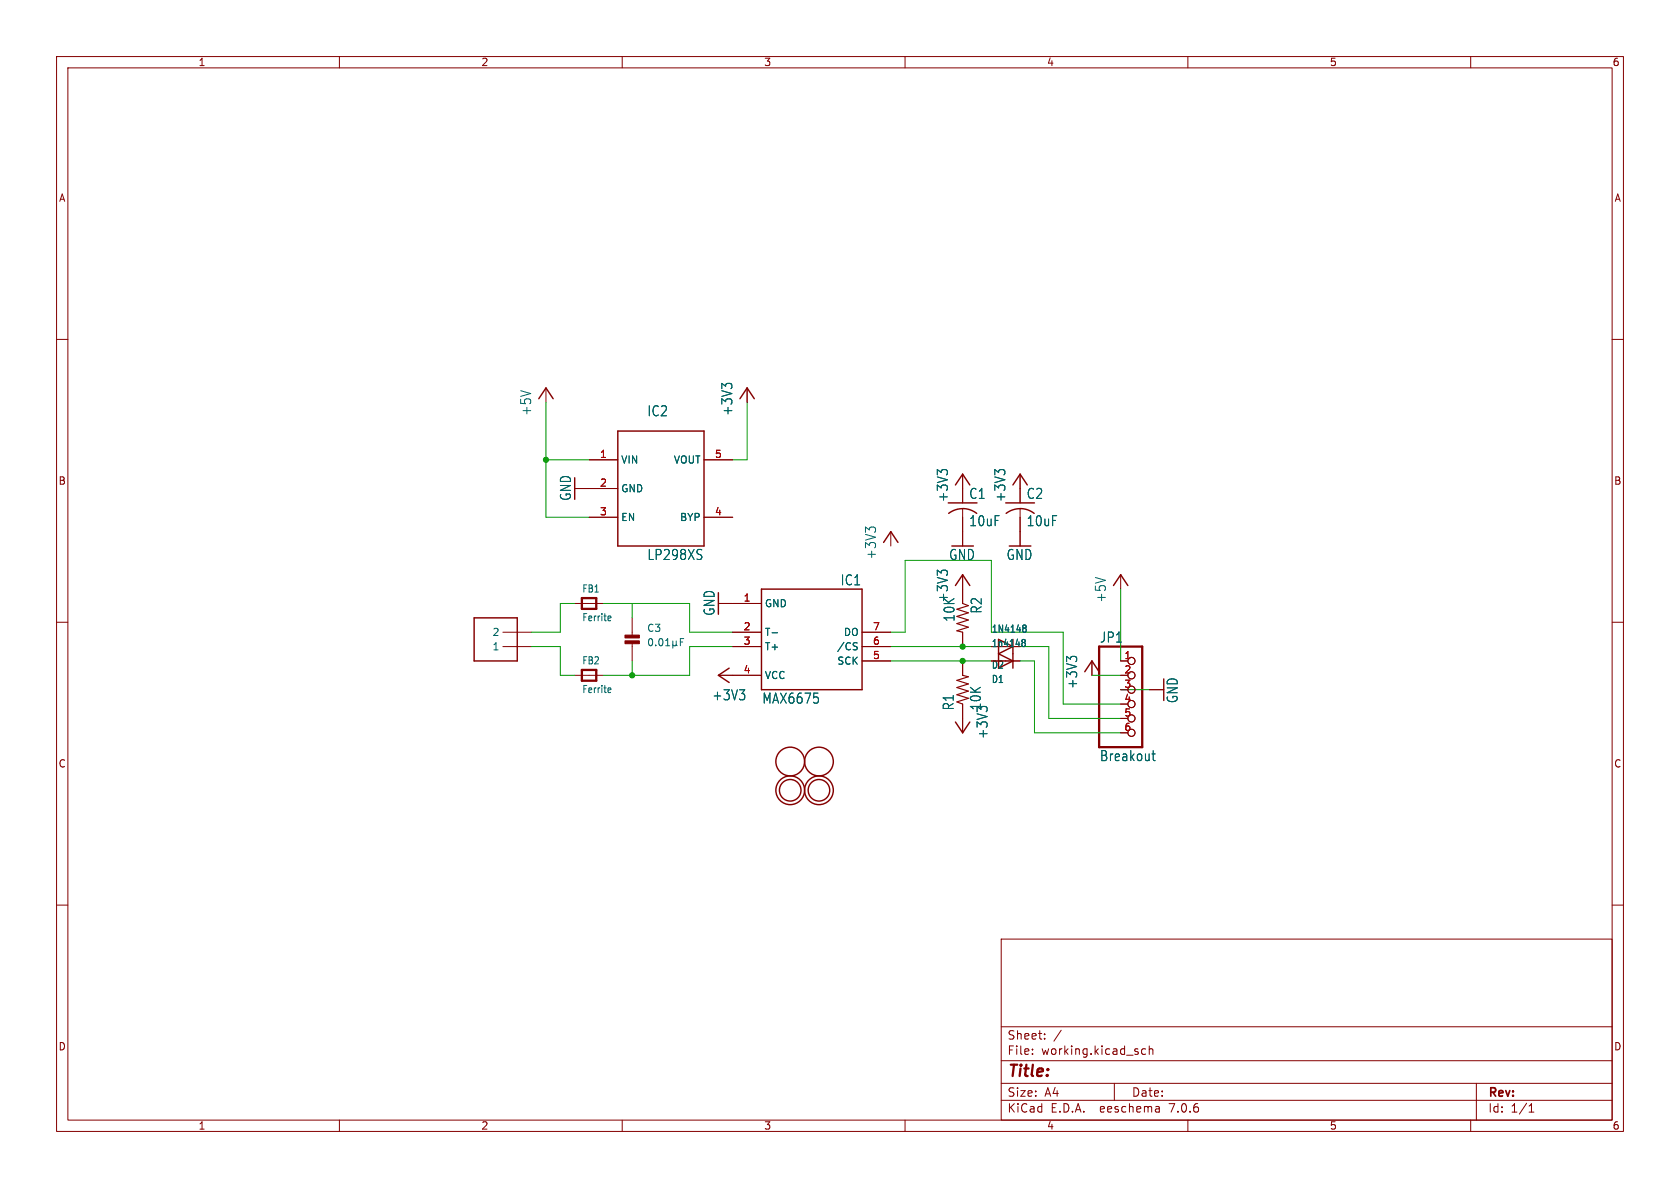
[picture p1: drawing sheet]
<svg xmlns="http://www.w3.org/2000/svg" width="297mm" height="210mm" viewBox="0 0 297 210" stroke-linecap="round" stroke-linejoin="round" font-family="sans-serif">
<g fill="none" stroke="#840000" stroke-width=".18">
<path d="M10 10h277v190h-277zM12 12h273v186h-273zM60 10v2M110 10v2M160 10v2M210 10v2M260 10v2M10 60h2M285 60h2M96.5 68.6v2.5M132.1 68.6v2.5M101.6 86.4h7.6"/>
<path d="M104.1 81.3h5.1M104.1 91.4h5.1M124.5 81.3h5M124.5 91.4h5M157.5 94v2.5M170.2 83.8v5.1M170.2 89.9v6.6M180.3 83.8v5.1M180.3 89.9v6.6M10 110h2M88.9 114.3h5.1M88.9 111.8h5.1"/>
<path d="M101.6 119.4h5.1M101.6 106.7h5.1M111.8 109.2v3.3M111.8 113.5v3.3M127 119.4h7.6M127 106.7h7.6M129.5 114.3h5.1M129.5 111.8h5.1M152.4 114.3h5.1M152.4 111.8h5.1M152.4 116.8h5.1M170.2 101.6v5.1"/>
<path d="M170.2 111.8v2.5M170.2 116.8v2.6M175.3 116.8h5M193 116.8v2.6M198.1 116.8h1.3M198.1 101.6v2.5M285 110h2M170.2 124.5v5M198.1 121.9h1.3M198.1 127h1.3M198.1 129.5h1.3M203.2 121.9h2.5"/>
<path d="M10 160h2M285 160h2M177 166h108v32h-108zM60 198v2M110 198v2M160 198v2M177 194.5h108M177 191.5h108M177 187.5h108M177 181.5h108M182.5 186.3v.1M182.5 185.5v.1"/>
<path d="M184.7 183.6v.1M184.7 182.8v.1M187.6 182.1l-1.3 2M197 191.5v3M202.5 185.5l-.4-.1-.3 .3v.4l.2 .2h.5M203.2 185.5l.2-.1 .3 .1 .1 .9M203.2 184.9v1.5M204.9 195.7l.1 .9M205 196.5l-.2 .1M205 196h-.2M210 198v2M260 198v2"/>
<path d="M261 191.5v6.5M270.3 196.6h.9M270.3 195.5l.4-.4v1.5"/>
<circle cx="200" cy="119.4" r=".63"/>
<circle cx="200" cy="116.8" r=".63"/>
<circle cx="200" cy="121.9" r=".63"/>
<circle cx="200" cy="124.5" r=".63"/>
<circle cx="200" cy="127" r=".63"/>
<circle cx="200" cy="129.5" r=".63"/>
</g>
<g fill="none" stroke="#840000" stroke-width=".25">
<path d="M95.2 70.5l1.3-1.9 1.3 1.9M109.2 76.2h15.3v20.3h-15.3zM130.8 70.5l1.3-1.9 1.2 1.9M156.2 95.9l1.3-1.9 1.2 1.9M167.6 88.9h5.1M167.7 90.8a4.1 4.1 0 0 1 5 0M168.9 85.7l1.3-1.9 1.2 1.9M177.8 88.9h5.1M177.9 90.8a4.1 4.1 0 0 1 4.9 0M179.1 85.7l1.2-1.9 1.3 1.9M83.8 109.2h7.6v7.6h-7.6zM128.9 118.1l-1.9 1.3 1.9 1.3"/>
<path d="M134.6 104.1h17.8v17.8h-17.8zM168.9 103.5l1.3-1.9 1.2 1.9M176.5 113v5.1l2.6-1.3-2.6-1.2 2.6-1.3v3.8M191.8 118.7l1.2-1.9 1.3 1.9M196.8 103.5l1.3-1.9 1.3 1.9M168.9 127.6l1.3 1.9 1.2-1.9"/>
<circle cx="139.7" cy="134.6" r="2.54"/>
<circle cx="139.7" cy="139.7" r="2.54"/>
<circle cx="139.7" cy="139.7" r="1.9"/>
<circle cx="144.8" cy="139.7" r="2.54"/>
<circle cx="144.8" cy="134.6" r="2.54"/>
<circle cx="144.8" cy="139.7" r="1.9"/>
</g>
<g fill="none" stroke="#006464" stroke-width=".18">
<path d="M128.3 68.3l-.7-.5v.9M128.5 67.8h.7M123.9 97.1l.2 .1M124 98.2v.5M153.7 93.7l-.7-.5v.9M153.9 93.2h.7M166.4 83.5l-.7-.5v.9M166.6 83.1h.7M176.5 83.5l-.6-.5v.9M176.7 83.1h.8M107.6 108.9l.4 .1v.2l-.5 .1M108 109.7h-.4"/>
<path d="M114.8 113l.2-.1a.68 .68 0 0 1 .4 .6 .68 .68 0 0 1-.4 .7l-.2-.2-.1-.3zM115.9 114v.2M116.6 113l.2-.1a.68 .68 0 0 1 .4 .6 .68 .68 0 0 1-.4 .7l-.2-.2-.1-.3zM117.7 114.2h.7M117.7 113.2l.3-.3v1.3M118.9 114l.2 .2h.3l.2-.2M118.9 113.3v1.3M119.6 114l.1 .2M119.6 113.3v.7M120.3 113.5h.4M120.9 112.9h-.6v1.3M136.5 111.9h1"/>
<path d="M151.1 113.6l.4 .1M151.3 114.3l.2 .2-.2 .4M166.4 101.3l-.7-.5v.9M166.6 100.9h.7M180.8 113.5l.1 .1M180.8 113.1l.3-.1 .1 .2 .1 .1-.2 .3M180.9 113.6h.2M180.9 113.6h-.1M181 110.5l.3 .1 .1 .1-.2 .3M181 111h.2M181.1 113.6l.2 .2-.1 .4-.1 .1-.3-.1M181.2 111l.2 .2v.3l-.1 .2-.3 .1"/>
<path d="M189.2 116.5l-.6-.5v1M189.4 116.1h.8M107.6 121.6l.4 .1v.2l-.5 .1M108 122.4h-.4M130.7 121.9h1l-.5 .7M131.6 122.8v.7M203.7 133.3h.5M203.9 132.7v1.5v.2l.3 .1"/>
</g>
<path d="M102.9 105.7h2.5v1.9h-2.5zM102.9 118.4h2.5v1.9h-2.5zM194.3 114.3h7.6v17.8h-7.6z" fill="none" stroke="#840000" stroke-width=".41"/>
<path d="M170.2 119.4l1 .2-2 .7 2 .6-2 .6 2 .7-2 .6 2 .6-2 .7 1 .4M170.2 106.7l1 .4-2 .6 2 .6-2 .7 2 .6-2 .6 2 .7-2 .6 1 .3" fill="none" stroke="#840000" stroke-width=".2"/>
<g fill="#840000" stroke="#840000" stroke-width=".18">
<path d="M110.5 113.3h2.5v.5h-2.5z"/>
<path d="M110.5 112.3h2.5v.5h-2.5z"/>
</g>
<g fill="none" stroke="#009600" stroke-width=".18">
<path d="M96.5 71.1v20.3h7.6M132.1 71.1v10.2h-2.6M96.5 81.3h7.6M94 114.3h5.1v5.1h2.5M101.6 106.7h-2.5v5.1h-5.1M106.7 106.7h15.2v5.1h7.6M111.8 106.7v2.5M111.8 116.8v2.6M129.5 114.3h-7.6v5.1h-15.2M157.5 114.3h17.8M157.5 111.8h2.5v-12.7h15.3v12.7h12.7v12.7h10.1M157.5 116.8h17.8"/>
<path d="M180.3 114.3h5.1v12.7h12.7M180.3 116.8h2.6v12.7h15.2M193 119.4h5.1M198.1 104.1v12.7M198.1 121.9h5.1"/>
</g>
<g fill="#009600" stroke="#009600" stroke-width=".18">
<circle cx="96.5" cy="81.3" r=".46"/>
<circle cx="111.8" cy="119.4" r=".46"/>
<circle cx="170.2" cy="114.3" r=".46"/>
<circle cx="170.2" cy="116.8" r=".46"/>
</g>
<text font-size="2.8" fill="#840000" x="178" y="190.9">Title:</text>
<g font-size="2.5" fill="#006464">
<text x="94.1" y="73.6" transform="rotate(-90 94.1 73.6)">+5V</text>
<text x="114.4" y="73.8">IC2</text>
<text x="129.7" y="73.6" transform="rotate(-90 129.7 73.6)">+3V3</text>
<text x="101.2" y="88.6" transform="rotate(-90 101.2 88.6)">GND</text>
<text x="167.8" y="88.8" transform="rotate(-90 167.8 88.8)">+3V3</text>
<text x="171.3" y="88.4">C1</text>
<text x="177.9" y="88.8" transform="rotate(-90 177.9 88.8)">+3V3</text>
<text x="181.4" y="88.4">C2</text>
<text x="171.3" y="93.2">10uF</text>
<text x="181.4" y="93.2">10uF</text>
<text x="114.4" y="99.2">LP298XS</text>
<text x="155.1" y="99" transform="rotate(-90 155.1 99)">+3V3</text>
<text x="167.7" y="99.2">GND</text>
<text x="177.9" y="99.2">GND</text>
<text x="148.5" y="103.7">IC1</text>
<text x="167.8" y="106.6" transform="rotate(-90 167.8 106.6)">+3V3</text>
<text x="195.7" y="106.6" transform="rotate(-90 195.7 106.6)">+5V</text>
<text x="126.6" y="109" transform="rotate(-90 126.6 109)">GND</text>
<text x="169" y="110" transform="rotate(-90 169 110)">10K</text>
<text x="173.8" y="108.6" transform="rotate(-90 173.8 108.6)">R2</text>
<text x="194.4" y="113.8">JP1</text>
<text x="125.8" y="124">+3V3</text>
<text x="134.7" y="124.6">MAX6675</text>
<text x="168.8" y="125.7" transform="rotate(-90 168.8 125.7)">R1</text>
<text x="173.6" y="125.7" transform="rotate(-90 173.6 125.7)">10K</text>
<text x="190.6" y="121.9" transform="rotate(-90 190.6 121.9)">+3V3</text>
<text x="208.4" y="124.4" transform="rotate(-90 208.4 124.4)">GND</text>
<text x="174.8" y="130.7" transform="rotate(-90 174.8 130.7)">+3V3</text>
<text x="194.4" y="134.8">Breakout</text>
</g>
<g font-size="2.1" fill="#840000">
<text x="178" y="184">Sheet:</text>
<text x="178" y="186.7">File:</text>
<text x="184.1" y="186.7">working.kicad_sch</text>
<text x="178" y="196.9">KiCad</text>
<text x="178" y="194.1">Size:</text>
<text x="184.7" y="194.1">A4</text>
<text x="185.7" y="196.9">E.D.A.</text>
<text x="194.6" y="196.9">eeschema</text>
<text x="200" y="194.1">Date:</text>
<text x="207" y="196.9">7.0.6</text>
<text x="263" y="194.3">Rev:</text>
<text x="263" y="196.9">Id:</text>
<text x="267.1" y="196.9">1/1</text>
</g>
<g font-size="1.8" fill="#840000">
<text x="35" y="11.9">1</text>
<text x="85" y="11.9">2</text>
<text x="135" y="11.9">3</text>
<text x="185" y="11.9">4</text>
<text x="235" y="11.9">5</text>
<text x="285" y="11.9">6</text>
<text x="10.3" y="35.9">A</text>
<text x="285.3" y="35.9">A</text>
<text x="10.3" y="85.9">B</text>
<text x="285.3" y="85.9">B</text>
<text x="10.3" y="135.9">C</text>
<text x="285.3" y="135.9">C</text>
<text x="10.3" y="185.9">D</text>
<text x="285.3" y="185.9">D</text>
<text x="35" y="199.9">1</text>
<text x="85" y="199.9">2</text>
<text x="135" y="199.9">3</text>
<text x="185" y="199.9">4</text>
<text x="235" y="199.9">5</text>
<text x="285" y="199.9">6</text>
</g>
<g font-size="1.8" fill="#a90000">
<text x="106" y="81">1</text>
<text x="126.3" y="81">5</text>
<text x="106" y="86.1">2</text>
<text x="106" y="91.2">3</text>
<text x="126.3" y="91.2">4</text>
<text x="131.4" y="106.4">1</text>
<text x="131.4" y="111.5">2</text>
<text x="154.2" y="111.5">7</text>
<text x="131.4" y="114">3</text>
<text x="131.4" y="119.1">4</text>
<text x="154.2" y="116.6">5</text>
<text x="154.2" y="114">6</text>
<text x="198.7" y="116.6">1</text>
<text x="198.7" y="119.1">2</text>
<text x="198.7" y="121.7">3</text>
<text x="198.7" y="124.2">4</text>
<text x="198.7" y="126.7">5</text>
<text x="198.7" y="129.3">6</text>
</g>
<g font-size="1.8" fill="#006464">
<text x="109.7" y="82.1">VIN</text>
<text x="119" y="82.1">VOUT</text>
<text x="109.7" y="87.2">GND</text>
<text x="109.7" y="92.3">EN</text>
<text x="120.1" y="92.3">BYP</text>
<text x="102.8" y="104.9">FB1</text>
<text x="135.1" y="107.5">GND</text>
<text x="87" y="112.6">2</text>
<text x="102.8" y="110">Ferrite</text>
<text x="114.3" y="111.9">C3</text>
<text x="135.1" y="112.6">T-</text>
<text x="149.1" y="112.6">DO</text>
<text x="175.2" y="112">1N4148</text>
<text x="87" y="115.2">1</text>
<text x="102.8" y="117.6">FB2</text>
<text x="135.1" y="115.2">T+</text>
<text x="147.9" y="115.2">/CS</text>
<text x="147.9" y="117.7">SCK</text>
<text x="175.2" y="118.4">D2</text>
<text x="175.2" y="114.6">1n4148</text>
<text x="102.8" y="122.7">Ferrite</text>
<text x="135.1" y="120.2">VCC</text>
<text x="175.2" y="120.9">D1</text>
</g>
</svg>
